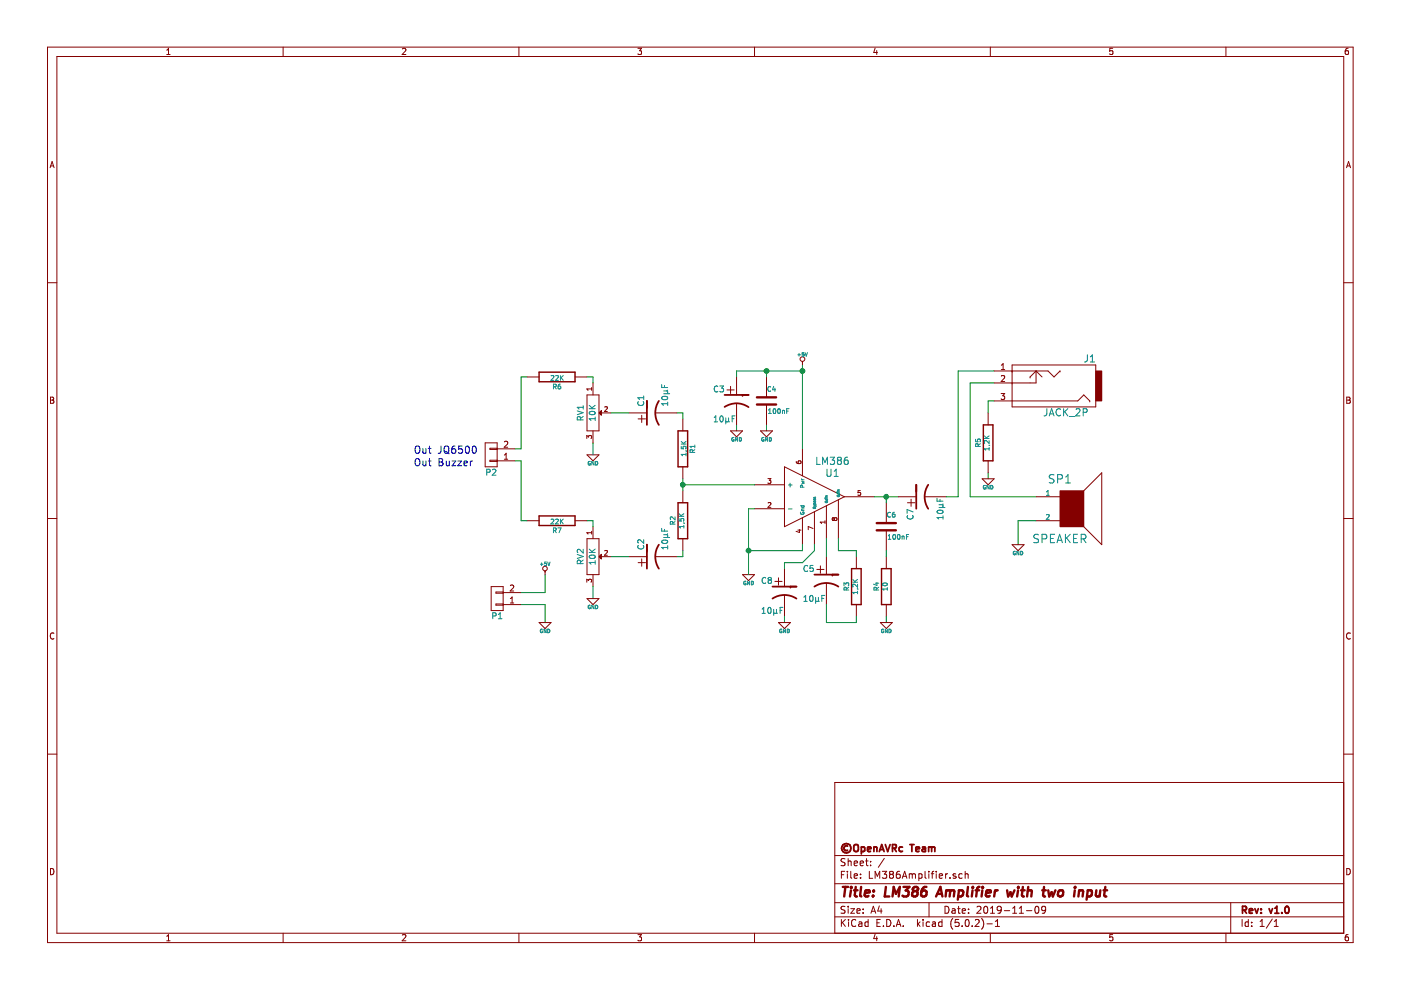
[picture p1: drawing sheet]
EESchema Schematic File Version 4
LIBS:LM386Amplifier-cache
EELAYER 26 0
EELAYER END
$Descr A4 11693 8268
encoding utf-8
Sheet 1 1
Title "LM386 Amplifier with two input"
Date "2019-11-09"
Rev "v1.0"
Comp "©OpenAVRc Team"
Comment1 ""
Comment2 ""
Comment3 ""
Comment4 ""
$EndDescr
$Comp
L linear:LM386 U1
U 1 1
P 6800 4150
F 0 "U1" H 6950 4350 60  0000 C CNN
F 1 "LM386" H 6950 4450 60  0000 C CNN
F 2 "Housings_DIP:DIP-8_W7.62mm_LongPads" H 6800 4150 60  0001 C CNN
F 3 "" H 6800 4150 60  0001 C CNN
	1    6800 4150
	1    0    0    -1  
$EndComp
$Comp
L power1:+5V #PWR01
U 1 1
P 4550 4800
F 0 "#PWR01" H 4550 4890 20  0001 C CNN
F 1 "+5V" H 4550 4890 30  0000 C CNN
F 2 "" H 4550 4800 60  0001 C CNN
F 3 "" H 4550 4800 60  0001 C CNN
	1    4550 4800
	1    0    0    -1  
$EndComp
$Comp
L power1:GND #PWR02
U 1 1
P 4950 3800
F 0 "#PWR02" H 4950 3800 30  0001 C CNN
F 1 "GND" H 4950 3730 30  0000 C CNN
F 2 "" H 4950 3800 60  0001 C CNN
F 3 "" H 4950 3800 60  0001 C CNN
	1    4950 3800
	1    0    0    -1  
$EndComp
$Comp
L device:R R1
U 1 1
P 5700 3750
F 0 "R1" V 5780 3750 40  0000 C CNN
F 1 "1,5K" V 5707 3751 40  0000 C CNN
F 2 "Resistors_THT:R_Axial_DIN0204_L3.6mm_D1.6mm_P2.54mm_Vertical" V 5630 3750 30  0001 C CNN
F 3 "" H 5700 3750 30  0000 C CNN
	1    5700 3750
	1    0    0    -1  
$EndComp
$Comp
L device:C C4
U 1 1
P 6400 3350
F 0 "C4" H 6400 3450 40  0000 L CNN
F 1 "100nF" H 6406 3265 40  0000 L CNN
F 2 "Capacitors_THT:C_Rect_L7.0mm_W2.0mm_P5.00mm" H 6438 3200 30  0001 C CNN
F 3 "" H 6400 3350 60  0000 C CNN
	1    6400 3350
	1    0    0    -1  
$EndComp
$Comp
L device:POT RV1
U 1 1
P 4950 3450
F 0 "RV1" H 4950 3350 50  0000 C CNN
F 1 "10K" H 4950 3450 50  0000 C CNN
F 2 "Potentiometer_Trimmer_Bourns_3296W.kicad_mod" H 4950 3450 60  0001 C CNN
F 3 "" H 4950 3450 60  0000 C CNN
	1    4950 3450
	0    1    1    0   
$EndComp
$Comp
L device:JACK_2P J1
U 1 1
P 8750 3200
F 0 "J1" H 8400 3000 60  0000 C CNN
F 1 "JACK_2P" H 8600 3450 60  0000 C CNN
F 2 "Pin_Header_Straight_1x03_Pitch2.54mm" H 8750 3200 60  0001 C CNN
F 3 "" H 8750 3200 60  0000 C CNN
	1    8750 3200
	-1   0    0    1   
$EndComp
$Comp
L conn_01x02:CONN_01X02 P2
U 1 1
P 4100 3800
F 0 "P2" H 4100 3950 50  0000 C CNN
F 1 "CONN_01X02" V 4200 3800 50  0001 C CNN
F 2 "Pin_Header_Straight_1x02_Pitch2.54mm" H 4100 3800 50  0001 C CNN
F 3 "" H 4100 3800 50  0000 C CNN
	1    4100 3800
	-1   0    0    1   
$EndComp
$Comp
L conn_01x02:CONN_01X02 P1
U 1 1
P 4150 5000
F 0 "P1" H 4150 5150 50  0000 C CNN
F 1 "CONN_01X02" V 4250 5000 50  0001 C CNN
F 2 "Pin_Header_Straight_1x02_Pitch2.54mm" H 4150 5000 50  0001 C CNN
F 3 "" H 4150 5000 50  0000 C CNN
	1    4150 5000
	-1   0    0    1   
$EndComp
$Comp
L power1:GND #PWR03
U 1 1
P 4950 5000
F 0 "#PWR03" H 4950 5000 30  0001 C CNN
F 1 "GND" H 4950 4930 30  0000 C CNN
F 2 "" H 4950 5000 60  0001 C CNN
F 3 "" H 4950 5000 60  0001 C CNN
	1    4950 5000
	1    0    0    -1  
$EndComp
$Comp
L power1:GND #PWR04
U 1 1
P 4550 5200
F 0 "#PWR04" H 4550 5200 30  0001 C CNN
F 1 "GND" H 4550 5130 30  0000 C CNN
F 2 "" H 4550 5200 60  0001 C CNN
F 3 "" H 4550 5200 60  0001 C CNN
	1    4550 5200
	1    0    0    -1  
$EndComp
$Comp
L device:POT RV2
U 1 1
P 4950 4650
F 0 "RV2" H 4950 4550 50  0000 C CNN
F 1 "10K" H 4950 4650 50  0000 C CNN
F 2 "Potentiometer_Trimmer_Bourns_3296W.kicad_mod" H 4950 4650 60  0001 C CNN
F 3 "" H 4950 4650 60  0000 C CNN
	1    4950 4650
	0    1    1    0   
$EndComp
$Comp
L device:CP1 C1
U 1 1
P 5450 3450
F 0 "C1" H 5500 3550 50  0000 L CNN
F 1 "10µF" H 5500 3350 50  0000 L CNN
F 2 "Capacitors_THT:CP_Radial_D6.3mm_P2.50mm" H 5450 3450 60  0001 C CNN
F 3 "" H 5450 3450 60  0000 C CNN
	1    5450 3450
	0    -1   -1   0   
$EndComp
$Comp
L device:CP1 C2
U 1 1
P 5450 4650
F 0 "C2" H 5500 4750 50  0000 L CNN
F 1 "10µF" H 5500 4550 50  0000 L CNN
F 2 "Capacitors_THT:CP_Radial_D6.3mm_P2.50mm" H 5450 4650 60  0001 C CNN
F 3 "" H 5450 4650 60  0000 C CNN
	1    5450 4650
	0    -1   -1   0   
$EndComp
$Comp
L device:R R2
U 1 1
P 5700 4350
F 0 "R2" V 5780 4350 40  0000 C CNN
F 1 "1,5K" V 5707 4351 40  0000 C CNN
F 2 "Resistors_THT:R_Axial_DIN0204_L3.6mm_D1.6mm_P2.54mm_Vertical" V 5630 4350 30  0001 C CNN
F 3 "" H 5700 4350 30  0000 C CNN
	1    5700 4350
	-1   0    0    1   
$EndComp
$Comp
L device:CP1 C5
U 1 1
P 6900 4850
F 0 "C5" H 6700 4950 50  0000 L CNN
F 1 "10µF" H 6700 4700 50  0000 L CNN
F 2 "Capacitors_THT:CP_Radial_Tantal_D6.0mm_P2.50mm" H 6900 4850 60  0001 C CNN
F 3 "" H 6900 4850 60  0000 C CNN
	1    6900 4850
	1    0    0    -1  
$EndComp
$Comp
L device:R R3
U 1 1
P 7150 4900
F 0 "R3" V 7230 4900 40  0000 C CNN
F 1 "1,2K" V 7157 4901 40  0000 C CNN
F 2 "Resistors_THT:R_Axial_DIN0204_L3.6mm_D1.6mm_P2.54mm_Vertical" V 7080 4900 30  0001 C CNN
F 3 "" H 7150 4900 30  0000 C CNN
	1    7150 4900
	-1   0    0    1   
$EndComp
Wire Wire Line
	4950 3700 4950 3800
Wire Wire Line
	4950 4900 4950 5000
Wire Wire Line
	4350 3750 4300 3750
Wire Wire Line
	4350 3150 4350 3750
Wire Wire Line
	4900 3150 4950 3150
Wire Wire Line
	4950 3150 4950 3200
Wire Wire Line
	4300 3850 4350 3850
Wire Wire Line
	4350 3850 4350 4350
Wire Wire Line
	4900 4350 4950 4350
Wire Wire Line
	4950 4350 4950 4400
Wire Wire Line
	4350 4950 4550 4950
Wire Wire Line
	4550 4950 4550 4800
Wire Wire Line
	4350 5050 4550 5050
Wire Wire Line
	4550 5050 4550 5200
Wire Wire Line
	5250 3450 5100 3450
Wire Wire Line
	5250 4650 5100 4650
Wire Wire Line
	5650 3450 5700 3450
Wire Wire Line
	5650 4650 5700 4650
Wire Wire Line
	5700 4050 6300 4050
Connection ~ 5700 4050
Wire Wire Line
	6700 4550 6700 4600
Wire Wire Line
	6700 4600 6250 4600
Wire Wire Line
	6250 4250 6250 4600
Wire Wire Line
	6250 4250 6300 4250
Wire Wire Line
	7150 5150 7150 5200
Wire Wire Line
	7150 5200 6900 5200
Wire Wire Line
	6900 5200 6900 5050
Wire Wire Line
	6900 4650 6900 4500
Wire Wire Line
	7000 4500 7000 4600
Wire Wire Line
	7000 4600 7150 4600
Wire Wire Line
	7150 4600 7150 4650
Wire Wire Line
	6700 3050 6700 3100
$Comp
L power1:+5V #PWR05
U 1 1
P 6700 3050
F 0 "#PWR05" H 6700 3140 20  0001 C CNN
F 1 "+5V" H 6700 3140 30  0000 C CNN
F 2 "" H 6700 3050 60  0001 C CNN
F 3 "" H 6700 3050 60  0001 C CNN
	1    6700 3050
	1    0    0    -1  
$EndComp
$Comp
L device:CP1 C3
U 1 1
P 6150 3350
F 0 "C3" H 5950 3450 50  0000 L CNN
F 1 "10µF" H 5950 3200 50  0000 L CNN
F 2 "Capacitors_THT:CP_Radial_D6.3mm_P2.50mm" H 6150 3350 60  0001 C CNN
F 3 "" H 6150 3350 60  0000 C CNN
	1    6150 3350
	1    0    0    -1  
$EndComp
Wire Wire Line
	6150 3150 6150 3100
Wire Wire Line
	6150 3100 6400 3100
Connection ~ 6700 3100
Wire Wire Line
	6400 3150 6400 3100
Connection ~ 6400 3100
Wire Wire Line
	6400 3550 6400 3600
Wire Wire Line
	6150 3550 6150 3600
$Comp
L power1:GND #PWR06
U 1 1
P 6150 3600
F 0 "#PWR06" H 6150 3600 30  0001 C CNN
F 1 "GND" H 6150 3530 30  0000 C CNN
F 2 "" H 6150 3600 60  0001 C CNN
F 3 "" H 6150 3600 60  0001 C CNN
	1    6150 3600
	1    0    0    -1  
$EndComp
$Comp
L power1:GND #PWR07
U 1 1
P 6400 3600
F 0 "#PWR07" H 6400 3600 30  0001 C CNN
F 1 "GND" H 6400 3530 30  0000 C CNN
F 2 "" H 6400 3600 60  0001 C CNN
F 3 "" H 6400 3600 60  0001 C CNN
	1    6400 3600
	1    0    0    -1  
$EndComp
Connection ~ 6250 4600
$Comp
L power1:GND #PWR08
U 1 1
P 6250 4800
F 0 "#PWR08" H 6250 4800 30  0001 C CNN
F 1 "GND" H 6250 4730 30  0000 C CNN
F 2 "" H 6250 4800 60  0001 C CNN
F 3 "" H 6250 4800 60  0001 C CNN
	1    6250 4800
	1    0    0    -1  
$EndComp
$Comp
L device:C C6
U 1 1
P 7400 4400
F 0 "C6" H 7400 4500 40  0000 L CNN
F 1 "100nF" H 7406 4315 40  0000 L CNN
F 2 "Capacitors_THT:C_Rect_L7.0mm_W2.0mm_P5.00mm" H 7438 4250 30  0001 C CNN
F 3 "" H 7400 4400 60  0000 C CNN
	1    7400 4400
	1    0    0    -1  
$EndComp
$Comp
L device:R R4
U 1 1
P 7400 4900
F 0 "R4" V 7480 4900 40  0000 C CNN
F 1 "10" V 7407 4901 40  0000 C CNN
F 2 "Resistors_THT:R_Axial_DIN0204_L3.6mm_D1.6mm_P2.54mm_Vertical" V 7330 4900 30  0001 C CNN
F 3 "" H 7400 4900 30  0000 C CNN
	1    7400 4900
	-1   0    0    1   
$EndComp
Wire Wire Line
	7300 4150 7400 4150
Wire Wire Line
	7400 4150 7400 4200
Wire Wire Line
	7400 4650 7400 4600
Wire Wire Line
	7400 5150 7400 5200
$Comp
L power1:GND #PWR09
U 1 1
P 7400 5200
F 0 "#PWR09" H 7400 5200 30  0001 C CNN
F 1 "GND" H 7400 5130 30  0000 C CNN
F 2 "" H 7400 5200 60  0001 C CNN
F 3 "" H 7400 5200 60  0001 C CNN
	1    7400 5200
	1    0    0    -1  
$EndComp
$Comp
L device:CP1 C7
U 1 1
P 7700 4150
F 0 "C7" H 7500 4250 50  0000 L CNN
F 1 "10µF" H 7500 4000 50  0000 L CNN
F 2 "Capacitors_THT:CP_Radial_Tantal_D6.0mm_P2.50mm" H 7700 4150 60  0001 C CNN
F 3 "" H 7700 4150 60  0000 C CNN
	1    7700 4150
	0    -1   -1   0   
$EndComp
Connection ~ 7400 4150
Wire Wire Line
	8300 3100 8000 3100
Wire Wire Line
	8000 3100 8000 4150
Wire Wire Line
	8000 4150 7900 4150
Wire Wire Line
	8300 3350 8250 3350
Wire Wire Line
	8250 3350 8250 3450
$Comp
L device:R R5
U 1 1
P 8250 3700
F 0 "R5" V 8330 3700 40  0000 C CNN
F 1 "1,2K" V 8257 3701 40  0000 C CNN
F 2 "Resistors_THT:R_Axial_DIN0204_L3.6mm_D1.6mm_P2.54mm_Vertical" V 8180 3700 30  0001 C CNN
F 3 "" H 8250 3700 30  0000 C CNN
	1    8250 3700
	-1   0    0    1   
$EndComp
Wire Wire Line
	8250 3950 8250 4000
$Comp
L power1:GND #PWR010
U 1 1
P 8250 4000
F 0 "#PWR010" H 8250 4000 30  0001 C CNN
F 1 "GND" H 8250 3930 30  0000 C CNN
F 2 "" H 8250 4000 60  0001 C CNN
F 3 "" H 8250 4000 60  0001 C CNN
	1    8250 4000
	1    0    0    -1  
$EndComp
Wire Wire Line
	8300 3200 8100 3200
Wire Wire Line
	8100 3200 8100 4150
Wire Wire Line
	8100 4150 8650 4150
$Comp
L device:SPEAKER SP1
U 1 1
P 8950 4250
F 0 "SP1" H 8850 4500 70  0000 C CNN
F 1 "SPEAKER" H 8850 4000 70  0000 C CNN
F 2 "Pin_Header_Straight_1x02_Pitch2.54mm" H 8950 4250 60  0001 C CNN
F 3 "" H 8950 4250 60  0000 C CNN
	1    8950 4250
	1    0    0    -1  
$EndComp
Wire Wire Line
	8650 4350 8500 4350
Wire Wire Line
	8500 4350 8500 4550
$Comp
L power1:GND #PWR011
U 1 1
P 8500 4550
F 0 "#PWR011" H 8500 4550 30  0001 C CNN
F 1 "GND" H 8500 4480 30  0000 C CNN
F 2 "" H 8500 4550 60  0001 C CNN
F 3 "" H 8500 4550 60  0001 C CNN
	1    8500 4550
	1    0    0    -1  
$EndComp
$Comp
L device:R R6
U 1 1
P 4650 3150
F 0 "R6" V 4730 3150 40  0000 C CNN
F 1 "22K" V 4657 3151 40  0000 C CNN
F 2 "Resistors_THT:R_Axial_DIN0204_L3.6mm_D1.6mm_P2.54mm_Vertical" V 4580 3150 30  0001 C CNN
F 3 "" H 4650 3150 30  0000 C CNN
	1    4650 3150
	0    1    1    0   
$EndComp
$Comp
L device:R R7
U 1 1
P 4650 4350
F 0 "R7" V 4730 4350 40  0000 C CNN
F 1 "22K" V 4657 4351 40  0000 C CNN
F 2 "Resistors_THT:R_Axial_DIN0204_L3.6mm_D1.6mm_P2.54mm_Vertical" V 4580 4350 30  0001 C CNN
F 3 "" H 4650 4350 30  0000 C CNN
	1    4650 4350
	0    1    1    0   
$EndComp
Wire Wire Line
	4350 4350 4400 4350
Text Notes 3450 4000 0    60   ~ 0
Out Buzzer\n\n
Text Notes 3450 3800 0    60   ~ 0
Out JQ6500\n
Wire Wire Line
	5700 3450 5700 3500
Wire Wire Line
	5700 4000 5700 4050
Wire Wire Line
	5700 4650 5700 4600
Wire Wire Line
	4350 3150 4400 3150
Wire Wire Line
	5700 4050 5700 4100
Wire Wire Line
	6700 3100 6700 3750
Wire Wire Line
	6400 3100 6700 3100
Wire Wire Line
	6250 4600 6250 4800
Wire Wire Line
	7400 4150 7500 4150
$Comp
L device:CP1 C8
U 1 1
P 6550 4950
F 0 "C8" H 6350 5050 50  0000 L CNN
F 1 "10µF" H 6350 4800 50  0000 L CNN
F 2 "Capacitors_THT:CP_Radial_Tantal_D6.0mm_P2.50mm" H 6550 4950 60  0001 C CNN
F 3 "" H 6550 4950 60  0000 C CNN
	1    6550 4950
	1    0    0    -1  
$EndComp
Wire Wire Line
	6550 4750 6550 4700
Wire Wire Line
	6550 4700 6700 4700
Wire Wire Line
	6700 4700 6800 4600
Wire Wire Line
	6800 4600 6800 4550
Wire Wire Line
	6550 5150 6550 5200
$Comp
L power1:GND #PWR0101
U 1 1
P 6550 5200
F 0 "#PWR0101" H 6550 5200 30  0001 C CNN
F 1 "GND" H 6550 5130 30  0000 C CNN
F 2 "" H 6550 5200 60  0001 C CNN
F 3 "" H 6550 5200 60  0001 C CNN
	1    6550 5200
	1    0    0    -1  
$EndComp
$EndSCHEMATC
